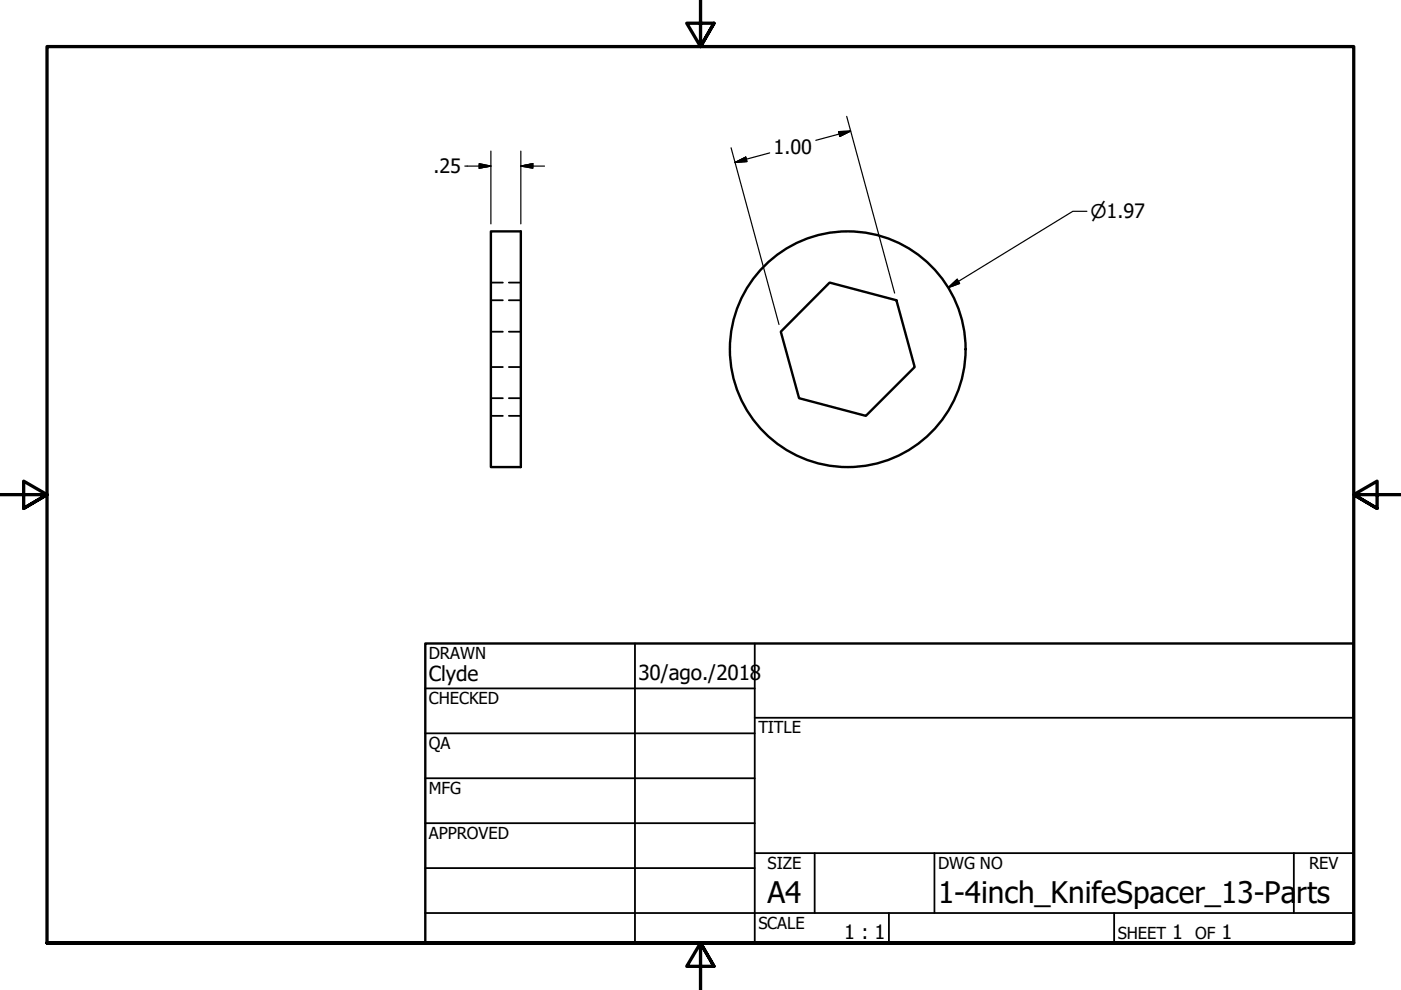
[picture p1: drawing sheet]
<svg xmlns="http://www.w3.org/2000/svg" width="297mm" height="210mm" viewBox="0 0 297 210" stroke-linecap="round" stroke-linejoin="round" font-family="sans-serif">
<!-- layer: Visible (ANSI) -->
<g fill="none" stroke="#000" stroke-width=".51">
<path d="M104.1 49.1h6.3v49.9h-6.3zM175.9 59.9l14.2 3.8 3.8 14.1-10.3 10.4-14.2-3.8-3.9-14.1z"/>
<circle cx="179.7" cy="74" r="25"/>
</g>
<!-- layer: Hidden (ANSI) -->
<path d="M104.1 59.9h2.5M107.9 59.9h2.5M104.1 77.8h2.5M104.1 63.7h2.5M104.1 70.3h2.5M107.9 77.8h2.5M107.9 63.7h2.5M107.9 70.3h2.5M104.1 88.2h2.5M104.1 84.4h2.5M107.9 88.2h2.5M107.9 84.4h2.5" fill="none" stroke="#000" stroke-width=".38"/>
<!-- layer: Border (ANSI) -->
<path d="M148.5 -.1v10l-2.9-5h5.8l-2.9 5 2.9-5M0 104.9h10l-5-2.9v5.8l5-2.9-5 2.9M297 104.9h-10l5-2.9v5.8l-5-2.9 5 2.9M10 199.9v-190h277v190h-277h277M151.4 204.9l-2.9-5 2.9 5h-5.8l2.9-5v10" fill="none" stroke="#000" stroke-width=".7"/>
<!-- layer: Title (ANSI) -->
<g fill="none" stroke="#000" stroke-width=".38">
<path d="M134.6 136.4v63.5M160 136.4v63.5M90.2 146h69.8M90.2 155.5h69.8M160 152.2h127M90.2 165h69.8M90.2 174.5h69.8M90.2 193.6h196.8M90.2 184.1h69.8M160 180.9h127M172.7 180.9v12.7M188.5 193.6v6.3"/>
<path d="M198.1 180.9v12.7M236.2 193.6v6.3M274.3 180.9v12.7"/>
</g>
<path d="M90.2 136.4h196.8v63.5h-196.8z" fill="none" stroke="#000" stroke-width=".51"/>
<!-- layer: Dimension (ANSI) -->
<g fill="none" stroke="#000" stroke-width=".25">
<path d="M98.6 35.2h5.5M101.6 34.7l2.5 .5-2.5 .5zM104.1 32v15.5M110.4 35.2l2.6-.5v1zM110.4 35.2h5M110.4 32v15.5M155 31.3l10.2 37.5M155.8 34.5l2.3-1.2 .3 1zM163.2 32.4l-7.4 2.1M177.8 27.9l2.5-.1-2.2 1.1zM179.5 24.7l10.2 37.4M180.3 27.8l-7.3 2"/>
<path d="M230.4 44.8h-2.9l-26.5 16.2M201 61l1.9-1.8 .6 .9z"/>
</g>
<path d="M101.6 35.7l2.5-.5zM101.6 34.7l2.5 .5-2.5 .5zM110.4 35.2l2.6-.5zM110.4 35.2l2.6-.5v1zM155.8 34.5l2.3-1.2zM155.8 34.5l2.3-1.2 .3 1zM178.1 28.9l2.2-1.1zM177.8 27.9l2.5-.1-2.2 1.1zM201 61l1.9-1.8zM201 61l1.9-1.8 .6 .9z" fill="#000" stroke="#000" stroke-width=".25"/>
<g font-size="6.3">
<text x="162.8" y="191.4">A4</text>
<text x="198.9" y="191.6">1-4inch_KnifeSpacer_13-Pa</text>
<text x="274.8" y="191.6">rts</text>
</g>
<g font-size="4.4">
<text x="90.9" y="144.3">Clyde</text>
<text x="135.4" y="144.2">30/ago./2018</text>
</g>
<g font-size="4.2">
<text x="164" y="32.6">1.00</text>
<text x="91.9" y="36.7">.25</text>
<text x="179" y="199.2">1 : 1</text>
<text x="248.5" y="199.1">1</text>
<text x="259" y="199.1">1</text>
</g>
<text font-size="4" x="231.2" y="46.3">⌀1.97</text>
<g font-size="3.5">
<text x="90.9" y="139.7">DRAWN</text>
<text x="90.9" y="149.3">CHECKED</text>
<text x="160.8" y="155.5">TITLE</text>
<text x="90.9" y="158.8">QA</text>
<text x="90.9" y="168.3">MFG</text>
<text x="90.9" y="177.8">APPROVED</text>
<text x="162.8" y="184.2">SIZE</text>
<text x="198.9" y="184.2">DWG NO</text>
<text x="277.6" y="184.2">REV</text>
<text x="160.8" y="196.9">SCALE</text>
<text x="237" y="199.1">SHEET</text>
<text x="253.4" y="199.1">OF</text>
</g>
</svg>
